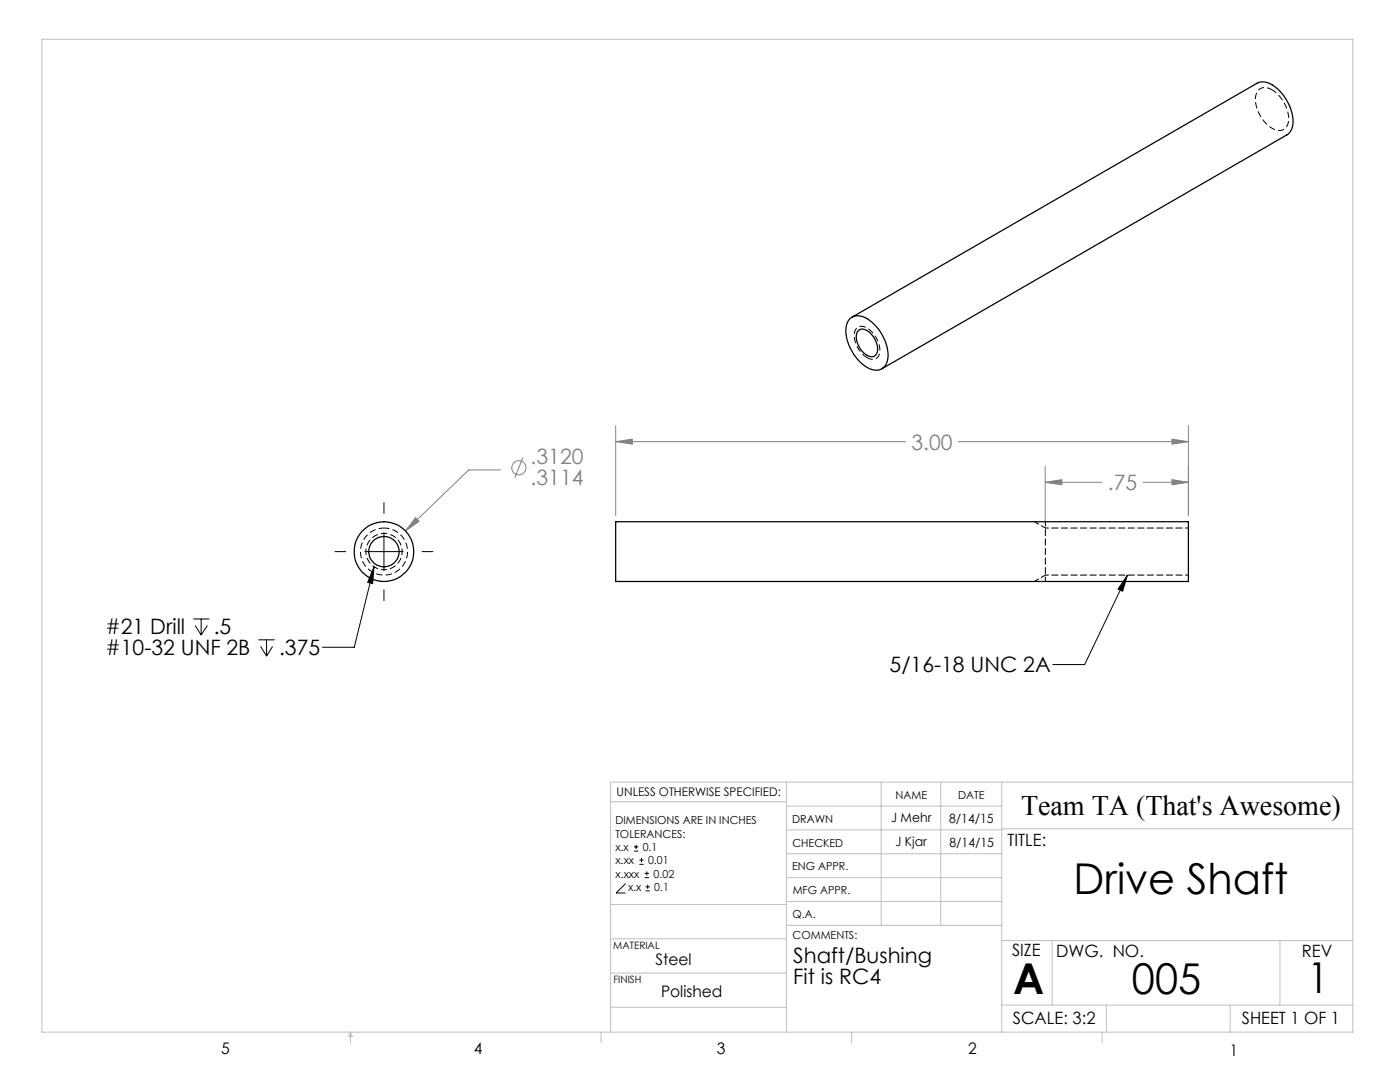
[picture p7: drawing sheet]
<svg xmlns="http://www.w3.org/2000/svg" width="279mm" height="216mm" viewBox="0 0 279 216" stroke-linecap="round" stroke-linejoin="round" font-family="sans-serif">
<g fill="none" stroke="#808080" stroke-width=".2">
<path d="M99.9 93.8h-6.3l-12.7 12.1M104.4 91.3l-1.7 4.1M122.9 88.1l3.3-.5v1zM122.9 84.9v17.9M122.9 88.1h57.8M191.3 88.1h45.9M208.6 96.2l3.3-.5v1zM208.6 93.1v11M208.6 96.2h11.3M228.1 96.2h9.1M233.9 95.7l3.3 .5-3.3 .5zM233.9 87.6l3.3 .5-3.3 .5z"/>
<path d="M237.2 84.9v17.9M82.9 103.3l.7 .7-2.7 1.9z"/>
<circle cx="103.5" cy="93.3" r="1.41"/>
</g>
<g fill="none" stroke="#000" stroke-width=".2">
<path d="M66.9 110.1h2.1M72.8 110.1h7.6M74.6 113.1l-3.9 16.1h-6.4M74.6 113.1l-.2 3.4-1-.3zM76.6 100.3v2.1M76.6 106.3v7.6M76.6 117.7v2.1M84.2 110.1h2.2M225 114.8l-8.5 17.8h-6.4M225 114.8l-1 3.2-.9-.5zM38.6 123.5h3.2M38.9 124.8l1.2 1.9"/>
<path d="M40.1 123.5v3.2M41.4 124.8l-1.3 1.9M51.6 127.7h3.2M52 129l1.2 1.9M53.2 127.7v3.2M54.4 129l-1.2 1.9M124.8 176.3l-1.9 1.9h1.9M126.5 169.8h.9M126.5 169h.9M127 168.6v.8M127.6 172.5h.8M127.6 171.6h.8"/>
<path d="M128 171.2v.8M128.7 175.1h.8M128.7 174.3h.8M128.8 177.8h.9M128.8 177h.9M129.1 173.9v.8M129.3 176.5v.8"/>
</g>
<path d="M253.9 17.9a2.02 2.02 0 0 0-2.4-.2 2.02 2.02 0 0 0-1 2.1 6.8 6.8 0 0 0 4.4 6.2 1.94 1.94 0 0 0 2.3-2.3 7.3 7.3 0 0 0-3.3-5.8M76.6 105.4a4.7 4.7 0 0 0-4.1 6.9 4.7 4.7 0 0 0 8.1 .3 4.7 4.7 0 0 0-3.7-7.2h-.3" fill="none" stroke="#000" stroke-width=".2" stroke-dasharray="1.3 .6" stroke-dashoffset=".2" stroke-linecap="butt"/>
<path d="M76.6 113.7a3.6 3.6 0 0 1-3.1-5.4 3.6 3.6 0 0 1 6.2-.2 3.6 3.6 0 0 1-2.8 5.6h-.3" fill="none" stroke="#000" stroke-width=".2" stroke-dasharray="1.3 .6" stroke-dashoffset=".7" stroke-linecap="butt"/>
<path d="M173 71.4a5.2 5.2 0 0 1-2.3-5.4 1.65 1.65 0 0 1 2.7-.3 5 5 0 0 1 1.9 5.3 1.52 1.52 0 0 1-2.3 .4" fill="none" stroke="#000" stroke-width=".2" stroke-dasharray="1.3 .6" stroke-dashoffset=".1" stroke-linecap="butt"/>
<g fill="none" stroke="#c0c0c0" stroke-width=".2">
<path d="M8.4 7.8h261.6v198.2h-261.6zM121.8 160h35.2M157 156.1v49.9M175.9 156.1v28.5M187.7 156.1v28.5M199.9 156.1v49.9M270 156.1h-148.2v49.9M157 170.4h42.9M157 165.6h42.9M157 160.8h42.9M157 175.1h42.9M157 179.9h42.9"/>
<path d="M199.9 165.4h70.1M121.8 194.2h35.2M121.8 187.3h35.2M121.8 180.5h35.2M157 184.6h42.9M199.9 187.7h70.1M210 187.7v12.9M255.4 187.7v12.9M70 206v2.1M70 206l.3 .8h-.7zM119.9 206v2.1M121.8 201h35.2"/>
<path d="M170 206v2.1M199.9 200.6h70.1M220 206v2.1M220.8 200.6v5.4M245.5 200.6v5.4"/>
</g>
<path d="M208.6 104.1v11.9" fill="none" stroke="#000" stroke-width=".2" stroke-dasharray="1.3 .6" stroke-dashoffset=".4"/>
<path d="M237.2 114.8h-28.6M237.2 105.4h-28.6" fill="none" stroke="#000" stroke-width=".2" stroke-dasharray="1.3 .6" stroke-dashoffset=".6"/>
<path d="M208.6 105.4l-2.2-1.3M208.6 114.8l-2.2 1.2" fill="none" stroke="#000" stroke-width=".2" stroke-dasharray="1.3 .6" stroke-dashoffset=".3"/>
<path d="M82.9 103.3l-2 2.6 2.7-1.9zM208.6 96.2l3.3-.5v1zM233.9 95.7l3.3 .5-3.3 .5zM122.9 88.1l3.3-.5v1zM233.9 87.6l3.3 .5-3.3 .5z" fill="#808080"/>
<path d="M74.6 113.1l-.2 3.4-1-.3zM225 114.8l-1 3.2-.9-.5z" fill="#000"/>
<g fill="none" stroke="#000" stroke-width=".25">
<path d="M169.7 63.6a3.3 3.3 0 0 1 4.3 .7 8.5 8.5 0 0 1 3.1 7.8 2.36 2.36 0 0 1-3.6 1.5 9 9 0 0 1-4.6-8.4l.3-.9zM170 63.3l80.9-46.7a3.4 3.4 0 0 1 3.9 1 8.6 8.6 0 0 1 3.1 7.9 2.29 2.29 0 0 1-1.1 1.4l-80.8 46.7M171.2 66a1.68 1.68 0 0 1 2.5 .5 4.1 4.1 0 0 1 1.3 4.1 1.4 1.4 0 0 1-2.3 .1 4.3 4.3 0 0 1-1.6-4.4zM122.9 104.1h114.3v11.9h-114.3z"/>
<circle cx="76.6" cy="110.1" r="6"/>
<circle cx="76.6" cy="110.1" r="3"/>
</g>
<g font-size="8.5">
<text x="214.3" y="178.3">Drive Shaft</text>
<text x="202.2" y="198.3">A</text>
<text x="225.9" y="198.3">005</text>
<text x="260.9" y="198.1">1</text>
</g>
<text font-size="5.6" x="203.8" y="162.6">Team TA (That's Awesome)</text>
<g font-size="4.2" fill="#808080">
<text x="181.9" y="89.7">3.00</text>
<text x="105.9" y="92.6">.3120</text>
<text x="105.9" y="96.7">.3114</text>
<text x="221.1" y="97.8">.75</text>
</g>
<g font-size="4.2">
<text x="21.1" y="130.8">#10-32 UNF 2B</text>
<text x="21.1" y="126.6">#21 Drill</text>
<text x="42.7" y="126.6">.5</text>
<text x="55.7" y="130.8">.375</text>
<text x="177.5" y="134.2">5/16-18 UNC 2A</text>
<text x="158.3" y="192.1">Shaft/Bushing</text>
<text x="158.3" y="196.3">Fit is RC4</text>
</g>
<g font-size="3.4">
<text x="201.1" y="168.8">TITLE:</text>
<text x="202" y="190.8">SIZE</text>
<text x="210.8" y="190.9">DWG. NO.</text>
<text x="259.8" y="191">REV</text>
<text x="202.1" y="204.4">SCALE: 3:2</text>
<text x="247.8" y="204.4">SHEET 1 OF 1</text>
</g>
<g font-size="3.2">
<text x="130.8" y="192.5">Steel</text>
<text x="131.9" y="198.9">Polished</text>
<text x="44.2" y="210.4">5</text>
<text x="94.6" y="210.3">4</text>
<text x="143.1" y="210.4">3</text>
<text x="193.2" y="210.3">2</text>
<text x="245.4" y="210.6">1</text>
</g>
<g font-size="2.5">
<text x="177.9" y="164.1">J Mehr</text>
<text x="189.4" y="164.2">8/14/15</text>
<text x="178.7" y="168.8">J Kjar</text>
<text x="189.5" y="169">8/14/15</text>
</g>
<text font-size="2.4" x="123.1" y="158.9">UNLESS OTHERWISE SPECIFIED:</text>
<g font-size="2.2">
<text x="178.7" y="159.4">NAME</text>
<text x="191.2" y="159.4">DATE</text>
<text x="122.8" y="164.5">DIMENSIONS ARE IN INCHES</text>
<text x="122.8" y="167.1">TOLERANCES:</text>
<text x="158.1" y="164.2">DRAWN</text>
<text x="122.8" y="169.8">x.x</text>
<text x="122.8" y="172.4">x.xx</text>
<text x="128.3" y="169.8">0.1</text>
<text x="129.3" y="172.5">0.01</text>
<text x="158.1" y="173.7">ENG APPR.</text>
<text x="158.2" y="169.1">CHECKED</text>
<text x="122.8" y="175.1">x.xxx</text>
<text x="125.3" y="177.8">x.x</text>
<text x="130.4" y="175.1">0.02</text>
<text x="130.6" y="177.8">0.1</text>
<text x="158.2" y="178.4">MFG APPR.</text>
<text x="158.2" y="183.2">Q.A.</text>
<text x="158.2" y="187.4">COMMENTS:</text>
</g>
<g font-size="2">
<text x="122.4" y="189.4">MATERIAL</text>
<text x="122.4" y="196.2">FINISH</text>
</g>
</svg>
